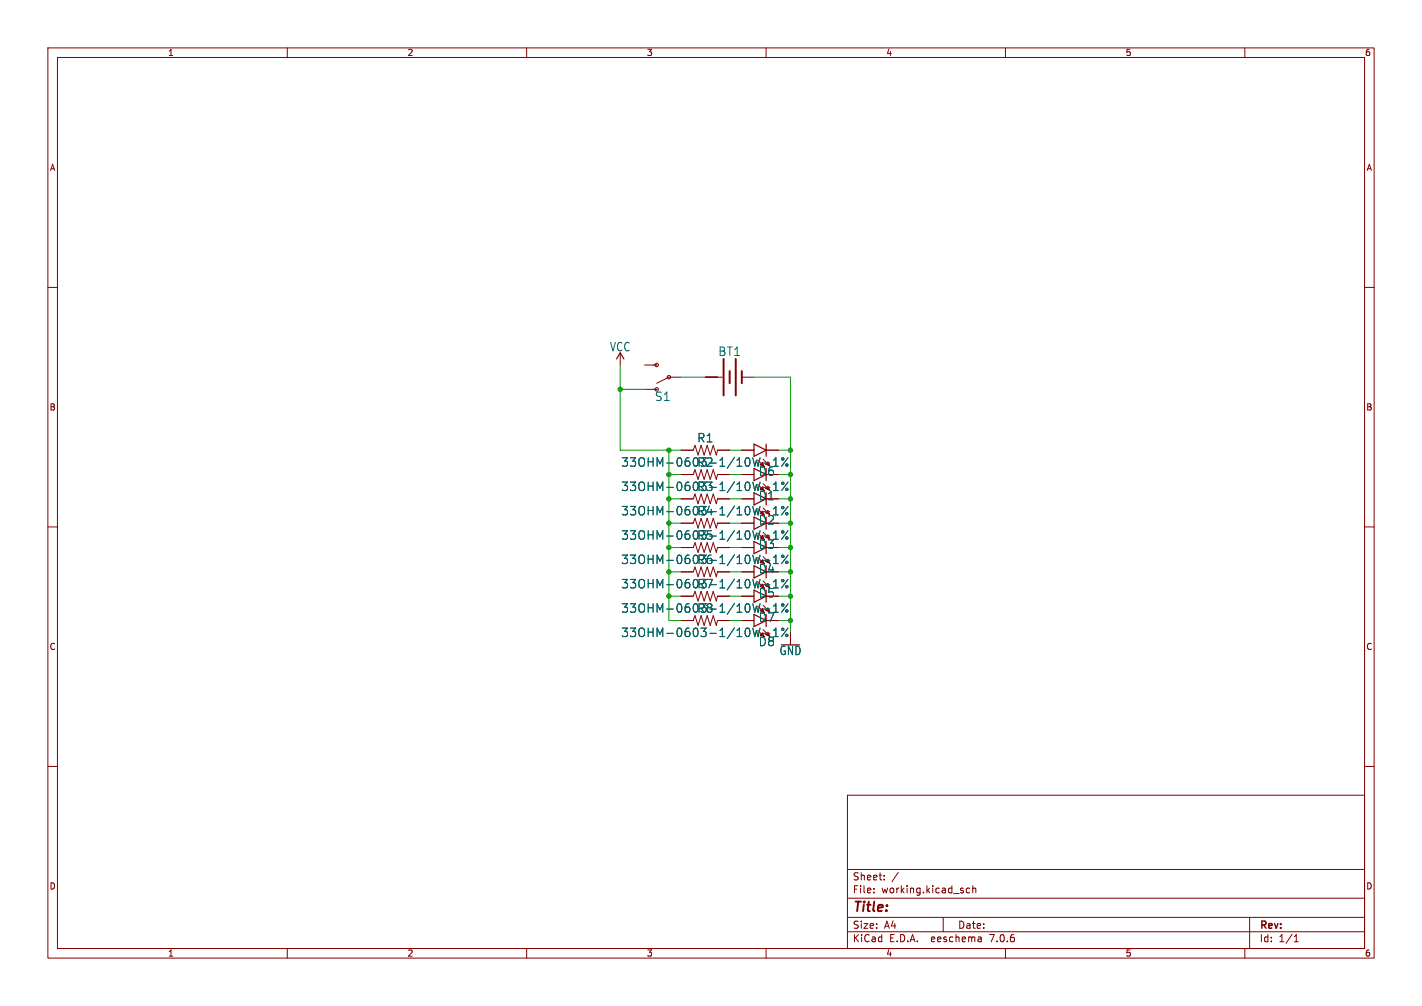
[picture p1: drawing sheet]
<svg xmlns="http://www.w3.org/2000/svg" width="297mm" height="210mm" viewBox="0 0 297 210" stroke-linecap="round" stroke-linejoin="round" font-family="sans-serif">
<g fill="none" stroke="#840000" stroke-width=".21">
<path d="M10 10h277v190h-277zM12 12h273v186h-273zM60 10v2M110 10v2M160 10v2M210 10v2M260 10v2M10 60h2M285 60h2M129.5 73.7v2.5M134.6 76.2h2.6M142.2 78.7h-2.5l-2.5 1.3"/>
<path d="M147.3 78.7h3.6M154.9 78.7h2.6M134.6 81.3h2.6M142.2 99.1h2.6l.4-1.1 .6 2.1 .6-2.1 .7 2.1 .6-2.1 .6 2.1 .7-2.1 .6 2.1 .3-1h2.5M142.2 94h2.6l.4-1 .6 2 .6-2 .7 2 .6-2 .6 2 .7-2 .6 2 .3-1h2.5M154.9 99.1h2.6M154.9 94h2.6M158.2 96l1.4 1.4M159.4 95.9l1.4 1.4M160 99.1h2.6M160 94h2.6M10 110h2"/>
<path d="M142.2 119.4h2.6l.4-1 .6 2 .6-2 .7 2 .6-2 .6 2 .7-2 .6 2 .3-1h2.5M142.2 114.3h2.6l.4-1 .6 2 .6-2 .7 2 .6-2 .6 2 .7-2 .6 2 .3-1h2.5M142.2 104.1h2.6l.4-1 .6 2.1 .6-2.1 .7 2.1 .6-2.1 .6 2.1 .7-2.1 .6 2.1 .3-1.1h2.5M142.2 109.2h2.6l.4-1 .6 2 .6-2 .7 2 .6-2 .6 2 .7-2 .6 2 .3-1h2.5M154.9 119.4h2.6M154.9 114.3h2.6M154.9 104.1h2.6M154.9 109.2h2.6M158.2 101.1l1.4 1.4M158.2 116.3l1.4 1.4M158.2 106.2l1.4 1.4M158.2 111.3l1.4 1.3"/>
<path d="M159.4 101l1.4 1.4M159.4 116.2l1.4 1.4M159.4 106l1.4 1.4M159.4 111.1l1.4 1.4M160 119.4h2.6M160 114.3h2.6M160 104.1h2.6M160 109.2h2.6M285 110h2M142.2 124.5h2.6l.4-1.1 .6 2.1 .6-2.1 .7 2.1 .6-2.1 .6 2.1 .7-2.1 .6 2.1 .3-1h2.5M142.2 129.5h2.6l.4-1 .6 2.1 .6-2.1 .7 2.1 .6-2.1 .6 2.1 .7-2.1 .6 2.1 .3-1.1h2.5M154.9 124.5h2.6"/>
<path d="M154.9 129.5h2.6M158.2 121.4l1.4 1.4M158.2 126.5l1.4 1.4M158.2 131.6l1.4 1.4M159.4 121.3l1.4 1.4M159.4 126.4l1.4 1.4M159.4 131.4l1.4 1.4M160 124.5h2.6M160 129.5h2.6M165.1 132.1v2.5M10 160h2M285 160h2"/>
<path d="M177 166h108v32h-108zM60 198v2M110 198v2M160 198v2M177 194.5h108M177 191.5h108M177 187.5h108M177 181.5h108M182.5 186.3v.1M182.5 185.5v.1M184.7 183.6v.1M184.7 182.8v.1"/>
<path d="M187.6 182.1l-1.3 2M197 191.5v3M202.5 185.5l-.4-.1-.3 .3 .2 .6h.5M203.2 185.5l.2-.1 .3 .1 .1 .9M203.2 184.9v1.5M204.9 195.7l.1 .9M205 196.5l-.2 .1M205 196h-.2M210 198v2M260 198v2M261 191.5v6.5M270.3 196.6h.9"/>
<path d="M270.3 195.5l.4-.4v1.5"/>
<circle cx="137.2" cy="76.2" r=".36"/>
<circle cx="139.7" cy="78.7" r=".36"/>
<circle cx="137.2" cy="81.3" r=".36"/>
</g>
<path d="M128.8 74.9l.7-1.2 .8 1.2M157.5 92.7l2.5 1.3-2.5 1.3zM157.5 97.8l2.5 1.3-2.5 1.2zM160 92.7v2.6M157.5 118.1l2.5 1.3-2.5 1.3zM157.5 102.9l2.5 1.2-2.5 1.3zM157.5 108l2.5 1.2-2.5 1.3zM157.5 113l2.5 1.3-2.5 1.3zM157.5 123.2l2.5 1.3-2.5 1.2zM157.5 128.3l2.5 1.2-2.5 1.3z" fill="none" stroke="#840000" stroke-width=".25"/>
<g fill="#840000" stroke="#840000" stroke-width=".21">
<path d="M158.7 122.4l.6-.5 .3 .9z"/>
<path d="M159.9 122.3l.5-.5 .4 .9z"/>
<path d="M158.7 127.5l.6-.5 .3 .9z"/>
<path d="M159.9 127.4l.5-.5 .4 .9z"/>
<path d="M158.7 102.1l.6-.5 .3 .9z"/>
<path d="M159.9 102l.5-.5 .4 .9z"/>
<path d="M158.7 117.3l.6-.5 .3 .9z"/>
<path d="M159.9 117.2l.5-.5 .4 .9z"/>
<path d="M158.7 132.6l.6-.5 .3 .9z"/>
<path d="M159.9 132.5l.5-.5 .4 .8z"/>
<path d="M158.7 97l.6-.5 .3 .9z"/>
<path d="M159.9 96.9l.5-.5 .4 .9z"/>
<path d="M158.7 107.2l.6-.5 .3 .9z"/>
<path d="M159.9 107.1l.5-.5 .4 .8z"/>
<path d="M158.7 112.3l.6-.5 .3 .8z"/>
<path d="M159.9 112.1l.5-.5 .4 .9z"/>
</g>
<path d="M151.1 74.9v7.7M152.4 77.5v2.5M153.7 74.9v7.7M154.9 77.5v2.5" fill="none" stroke="#840000" stroke-width=".41"/>
<g fill="none" stroke="#006464" stroke-width=".21">
<path d="M158.7 95.6l-.4 1.7-.3-1.2-.4 1.2M159.4 96.7h1.4M161.5 97.3h1.1M161.5 96.1l.6-.5v1.7M164.6 95.6l-1.4 1.7M158.7 100.6l-.4 1.8-.3-1.3-.4 1.3M158.7 105.7l-.4 1.8-.3-1.3-.4 1.3M158.7 115.9l-.4 1.8-.3-1.3-.4 1.3M158.7 110.8l-.4 1.8-.3-1.3-.4 1.3M159.4 101.7h1.4M159.4 106.8h1.4M159.4 117h1.4"/>
<path d="M159.4 111.9h1.4M161.5 101.1l.6-.5v1.8M161.5 106.2l.6-.5v1.8M161.5 111.3l.6-.5v1.8M161.5 116.4l.6-.5v1.8M161.5 102.4h1.1M161.5 107.5h1.1M161.5 117.7h1.1M161.5 112.6h1.1M164.6 100.6l-1.4 1.8M164.6 105.7l-1.4 1.8M164.6 115.9l-1.4 1.8"/>
<path d="M164.6 110.8l-1.4 1.8M158.7 121l-.4 1.7-.3-1.2-.4 1.2M158.7 126l-.4 1.8-.3-1.3-.4 1.3M158.7 131.1l-.4 1.8-.3-1.3-.4 1.3M159.4 122.1h1.4M159.4 127.1h1.4M159.4 132.2h1.4M161.5 121.5l.6-.5v1.7M161.5 126.5l.6-.5v1.8M161.5 131.6l.6-.5v1.8M161.5 122.7h1.1M161.5 127.8h1.1"/>
<path d="M161.5 132.9h1.1M164.6 121l-1.4 1.7M164.6 126l-1.4 1.8M164.6 131.1l-1.4 1.8"/>
<circle cx="163.5" cy="95.8" r=".25"/>
<circle cx="164.3" cy="97.1" r=".25"/>
<circle cx="163.5" cy="106" r=".25"/>
<circle cx="163.5" cy="116.1" r=".25"/>
<circle cx="163.5" cy="111" r=".25"/>
<circle cx="163.5" cy="100.9" r=".25"/>
<circle cx="164.3" cy="102.2" r=".25"/>
<circle cx="164.3" cy="112.3" r=".25"/>
<circle cx="164.3" cy="117.4" r=".25"/>
<circle cx="164.3" cy="107.2" r=".25"/>
<circle cx="163.5" cy="131.4" r=".25"/>
<circle cx="163.5" cy="126.3" r=".25"/>
<circle cx="163.5" cy="121.2" r=".25"/>
<circle cx="164.3" cy="122.5" r=".25"/>
<circle cx="164.3" cy="132.6" r=".25"/>
<circle cx="164.3" cy="127.6" r=".25"/>
</g>
<g fill="none" stroke="#009600" stroke-width=".21">
<path d="M129.5 76.2v17.8h12.7M142.2 78.7h5.1M157.5 78.7h7.6v53.4M129.5 81.3h5.1M139.7 99.1h2.5M139.7 94v35.5h2.5M152.4 99.1h2.5M152.4 94h2.5M162.6 99.1h2.5M162.6 94h2.5M139.7 114.3h2.5M139.7 104.1h2.5"/>
<path d="M139.7 119.4h2.5M139.7 109.2h2.5M152.4 114.3h2.5M152.4 104.1h2.5M152.4 119.4h2.5M152.4 109.2h2.5M162.6 114.3h2.5M162.6 104.1h2.5M162.6 119.4h2.5M162.6 109.2h2.5M139.7 124.5h2.5M152.4 124.5h2.5"/>
<path d="M152.4 129.5h2.5M162.6 124.5h2.5M162.6 129.5h2.5"/>
</g>
<g fill="#009600" stroke="#009600" stroke-width=".21">
<circle cx="165.1" cy="119.4" r=".46"/>
<circle cx="165.1" cy="124.5" r=".46"/>
<circle cx="165.1" cy="129.5" r=".46"/>
<circle cx="165.1" cy="114.3" r=".46"/>
<circle cx="165.1" cy="99.1" r=".46"/>
<circle cx="165.1" cy="104.1" r=".46"/>
<circle cx="139.7" cy="94" r=".46"/>
<circle cx="139.7" cy="99.1" r=".46"/>
<circle cx="165.1" cy="94" r=".46"/>
<circle cx="129.5" cy="81.3" r=".46"/>
<circle cx="139.7" cy="114.3" r=".46"/>
<circle cx="139.7" cy="119.4" r=".46"/>
<circle cx="139.7" cy="124.5" r=".46"/>
<circle cx="165.1" cy="109.2" r=".46"/>
<circle cx="139.7" cy="104.1" r=".46"/>
<circle cx="139.7" cy="109.2" r=".46"/>
</g>
<text font-size="2.8" fill="#840000" x="178" y="190.9">Title:</text>
<g font-size="2.5" fill="#006464">
<text x="127.3" y="73.6">VCC</text>
<text x="149.9" y="74.5">BT1</text>
<text x="136.7" y="83.9">S1</text>
<text x="145.5" y="92.6">R1</text>
<text x="129.7" y="97.6">33OHM-0603-1/10W-1%</text>
<text x="145.5" y="97.6">R2</text>
<text x="158.4" y="99.5">D6</text>
<text x="129.7" y="102.7">33OHM-0603-1/10W-1%</text>
<text x="129.7" y="107.8">33OHM-0603-1/10W-1%</text>
<text x="145.5" y="102.7">R3</text>
<text x="145.5" y="107.8">R4</text>
<text x="158.4" y="104.6">D1</text>
<text x="129.7" y="112.9">33OHM-0603-1/10W-1%</text>
<text x="145.5" y="112.9">R5</text>
<text x="158.4" y="109.7">D2</text>
<text x="129.7" y="118">33OHM-0603-1/10W-1%</text>
<text x="145.5" y="118">R6</text>
<text x="158.4" y="119.9">D4</text>
<text x="158.4" y="114.8">D3</text>
<text x="129.7" y="123">33OHM-0603-1/10W-1%</text>
<text x="145.5" y="123">R7</text>
<text x="158.4" y="124.9">D5</text>
<text x="129.7" y="128.1">33OHM-0603-1/10W-1%</text>
<text x="145.5" y="128.1">R8</text>
<text x="158.4" y="130">D7</text>
<text x="129.7" y="133.2">33OHM-0603-1/10W-1%</text>
<text x="158.4" y="135.1">D8</text>
<text x="162.7" y="137">GND</text>
</g>
<g font-size="2.1" fill="#840000">
<text x="178" y="184">Sheet:</text>
<text x="178" y="186.7">File:</text>
<text x="184.1" y="186.7">working.kicad_sch</text>
<text x="178" y="196.9">KiCad</text>
<text x="178" y="194.1">Size:</text>
<text x="184.7" y="194.1">A4</text>
<text x="185.7" y="196.9">E.D.A.</text>
<text x="194.6" y="196.9">eeschema</text>
<text x="200" y="194.1">Date:</text>
<text x="207" y="196.9">7.0.6</text>
<text x="263" y="194.3">Rev:</text>
<text x="263" y="196.9">Id:</text>
<text x="267.1" y="196.9">1/1</text>
</g>
<g font-size="1.8" fill="#840000">
<text x="35" y="11.9">1</text>
<text x="85" y="11.9">2</text>
<text x="135" y="11.9">3</text>
<text x="185" y="11.9">4</text>
<text x="235" y="11.9">5</text>
<text x="285" y="11.9">6</text>
<text x="10.3" y="35.9">A</text>
<text x="285.3" y="35.9">A</text>
<text x="10.3" y="85.9">B</text>
<text x="285.3" y="85.9">B</text>
<text x="10.3" y="135.9">C</text>
<text x="285.3" y="135.9">C</text>
<text x="10.3" y="185.9">D</text>
<text x="285.3" y="185.9">D</text>
<text x="35" y="199.9">1</text>
<text x="85" y="199.9">2</text>
<text x="135" y="199.9">3</text>
<text x="185" y="199.9">4</text>
<text x="235" y="199.9">5</text>
<text x="285" y="199.9">6</text>
</g>
</svg>
